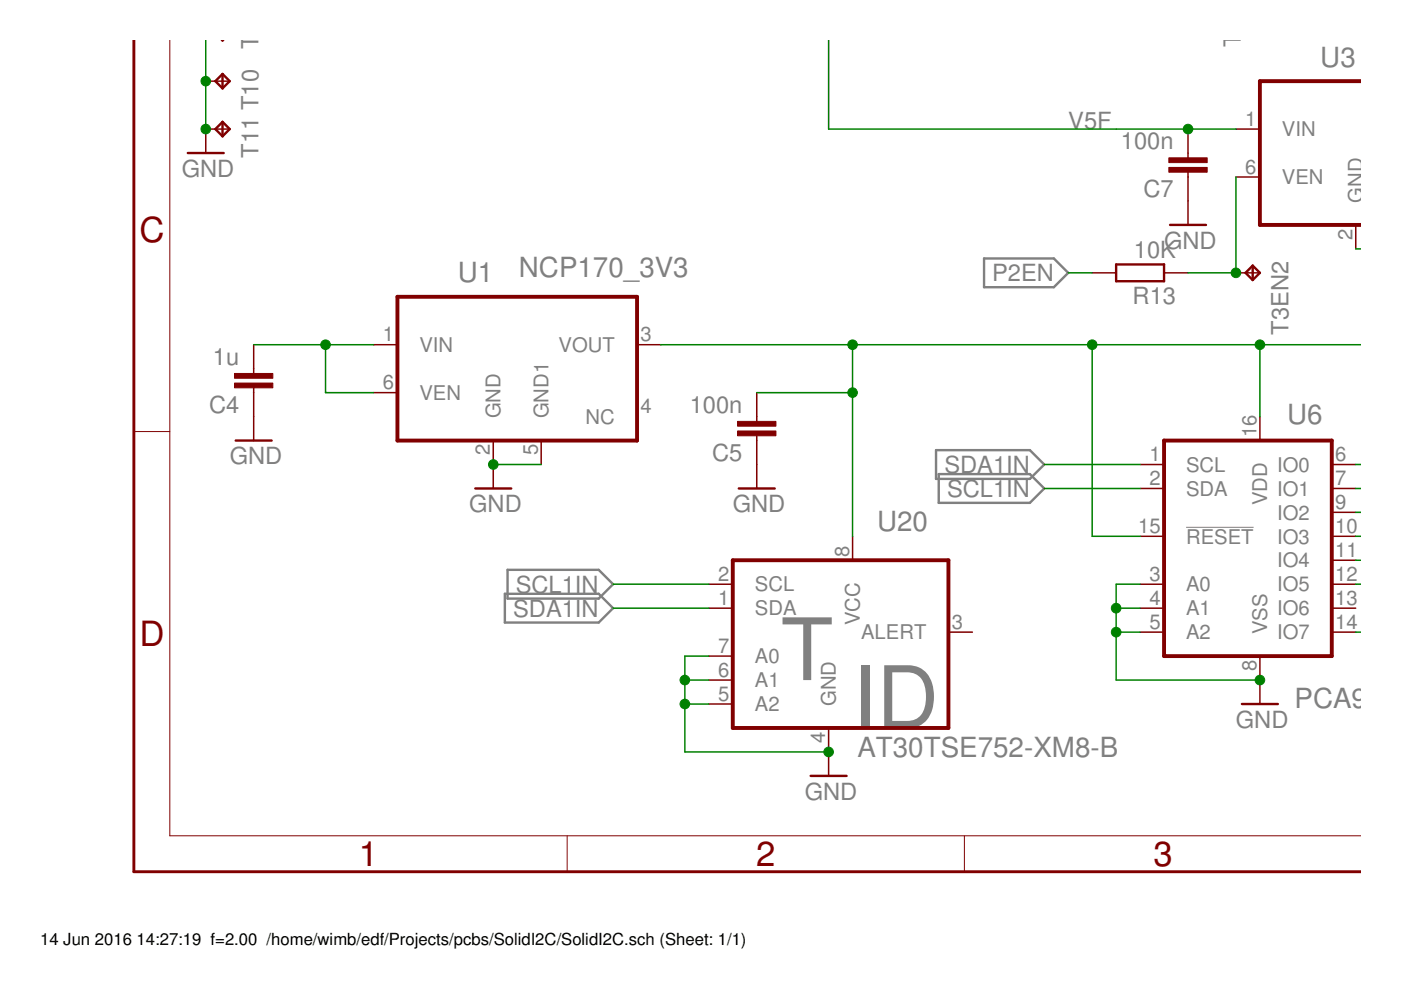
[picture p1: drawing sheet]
<svg xmlns="http://www.w3.org/2000/svg" width="297mm" height="210mm" viewBox="0 0 297 210" stroke-linecap="round" stroke-linejoin="round" font-family="sans-serif">
<path d="M251.5 111.8h14.3" fill="none" stroke="#808080" stroke-width=".21"/>
<path d="M208.6 54.8h14.8l3.1 3-3.1 3.1h-14.8zM198.5 95.4h19.9l3 3.1-3 3h-19.9zM199 100.5h19.4l3 3.1-3 3h-19.4zM107 125.9h19.9l3.1 3-3.1 3.1h-19.9zM107.6 120.8h19.3l3.1 3.1-3.1 3h-19.3z" fill="none" stroke="#808080" stroke-width=".51"/>
<path d="M28.4 8.5v176.3h260.2" fill="none" stroke="#800000" stroke-width=".61"/>
<path d="M36 8.5v168.7h252.6M28.4 91.5h7.6M120.2 177.2v7.6M204.5 177.2v7.6" fill="none" stroke="#800000" stroke-width=".21"/>
<g fill="none" stroke="#800000" stroke-width=".51">
<path d="M47.1 8.5l.1 .1M47.2 8.5v.1M47.2 15.7v3M47.2 15.7l1.5 1.5-1.5 1.5M47.2 15.7l-1.5 1.5 1.5 1.5M47.3 8.5l-.1 .1M39.8 32.4h7.6M47.2 25.8v3.1M47.2 25.8l1.5 1.6-1.5 1.5M47.2 25.8l-1.5 1.6 1.5 1.5M236.6 56.1h10.2v3.5h-10.2zM248.1 47.7h7.6"/>
<path d="M265.6 56.3l1.5 1.5-1.5 1.6M265.6 56.3l-1.5 1.5 1.5 1.6M265.6 56.3v3.1M50 93.4h7.6M100.8 103.6h7.6M156.6 103.6h7.7M263.3 149.3h7.6M171.9 164.5h7.6"/>
</g>
<g fill="none" stroke="#800000" stroke-width=".32">
<path d="M43.6 17.2h5.1M48.7 27.4h-5.1v5M251.9 27.4v6.1M251.9 36.5v11.2M262 27.4h5.1M262 37.5h5.1M231.6 57.8h5M246.8 57.8h5.1M262 57.8h5.1M287.4 47.7v5.1M53.8 73.1v6.1M79.2 73.1h5.1"/>
<path d="M135.1 73.1h5M53.8 82.2v11.2M79.2 83.2h5.1M104.6 93.4v10.2M114.7 93.4v5.1M160.4 83.2v6.1M160.4 92.4v11.2M241.7 98.5h5.1M267.1 88.3v5.1M282.4 98.5h5M180.8 113.7v5.1M241.7 103.6h5.1"/>
<path d="M241.7 113.7h5.1M282.4 103.6h5M282.4 113.7h5M282.4 108.6h5M282.4 118.8h5M150.3 123.9h5.1M150.3 128.9h5.1M150.3 139.1h5.1M201.1 134h5.1M241.7 123.9h5.1M241.7 128.9h5.1M241.7 134h5.1"/>
<path d="M267.1 139.1v10.2M282.4 123.9h5M282.4 128.9h5M282.4 134h5M150.3 144.2h5.1M150.3 149.3h5.1M175.7 154.3v10.2"/>
</g>
<path d="M288.6 17.2h-21.5v30.5h21.5M84.3 62.9h50.8v30.5h-50.8zM246.8 93.4h35.6v45.7h-35.6zM155.4 118.8h45.7v35.5h-45.7z" fill="none" stroke="#800000" stroke-width=".83"/>
<g fill="#800000" stroke="#800000" stroke-width=".21">
<path d="M49.7 79.2h8.1v1h-8.1z"/>
<path d="M49.7 81.2h8.1v1h-8.1z"/>
<path d="M156.4 89.3h8.1v1.1h-8.1z"/>
<path d="M156.4 91.4h8.1v1h-8.1z"/>
<path d="M247.8 33.5h8.1v1h-8.1z"/>
<path d="M247.8 35.5h8.1v1h-8.1z"/>
</g>
<g fill="none" stroke="#008000" stroke-width=".32">
<path d="M43.6 8.5v18.9M175.7 8.5v18.9h86.3M262 37.5v20.3h-10.1M226.5 57.8h5.1M287.4 52.8h1.2M53.8 73.1h25.4M69 73.1v10.1h10.2M140.1 73.1h148.5M180.8 73.1v40.6M231.6 73.1v40.6h10.1M267.1 73.1v15.2M104.6 98.5h10.1"/>
<path d="M160.4 83.2h20.4M221.4 98.5h20.3M287.4 98.5h1.2M221.4 103.6h20.3M287.4 103.6h1.2M287.4 113.7h1.2M287.4 108.6h1.2M287.4 118.8h1.2M130 123.9h20.3M130 128.9h20.3M150.3 139.1h-5.1v20.3h30.5M236.6 134h5.1"/>
<path d="M236.6 128.9h5.1M241.7 123.9h-5.1v20.3h30.5M287.4 123.9h1.2M287.4 134h1.2M145.2 144.2h5.1M145.2 149.3h5.1"/>
</g>
<g fill="#008000" stroke="#008000" stroke-width=".21">
<circle cx="43.6" cy="17.2" r="1.02"/>
<circle cx="43.6" cy="27.4" r="1.02"/>
<circle cx="104.6" cy="98.5" r="1.02"/>
<circle cx="145.2" cy="144.2" r="1.02"/>
<circle cx="145.2" cy="149.3" r="1.02"/>
<circle cx="175.7" cy="159.4" r="1.02"/>
<circle cx="236.6" cy="134" r="1.02"/>
<circle cx="236.6" cy="128.9" r="1.02"/>
<circle cx="267.1" cy="144.2" r="1.02"/>
<circle cx="180.8" cy="83.2" r="1.02"/>
<circle cx="180.8" cy="73.1" r="1.02"/>
<circle cx="231.6" cy="73.1" r="1.02"/>
<circle cx="267.1" cy="73.1" r="1.02"/>
<circle cx="69" cy="73.1" r="1.02"/>
<circle cx="251.9" cy="27.4" r="1.02"/>
<circle cx="262" cy="57.8" r="1.02"/>
</g>
<g font-size="18.2" fill="#808080">
<text x="165.5" y="144.2">T</text>
<text x="180.8" y="154.4">ID</text>
</g>
<g font-size="7.4" fill="#800000">
<text x="29.5" y="51.2">C</text>
<text x="29.5" y="137">D</text>
<text x="76.1" y="183.6">1</text>
<text x="160.3" y="183.6">2</text>
<text x="244.6" y="183.6">3</text>
</g>
<g font-size="5.9" fill="#808080">
<text x="279.9" y="14.2">U3</text>
<text x="97.1" y="59.9">U1</text>
<text x="110" y="58.7">NCP170_3V3</text>
<text x="272.9" y="90">U6</text>
<text x="186" y="112.6">U20</text>
<text x="274.5" y="150">PCA9557</text>
<text x="181.8" y="160.6">AT30TSE752-XM8-B</text>
</g>
<g font-size="5" fill="#808080">
<text x="54.8" y="10.4" transform="rotate(-90 54.8 10.4)">T9</text>
<text x="263.1" y="10" transform="rotate(-90 263.1 10)">T3EN</text>
<text x="226.5" y="27.4">V5F</text>
<text x="54.8" y="33.5" transform="rotate(-90 54.8 33.5)">T11 T10</text>
<text x="237.7" y="31.7">100n</text>
<text x="38.5" y="37.5">GND</text>
<text x="242.4" y="41.8">C7</text>
<text x="246.8" y="52.8">GND</text>
<text x="210.3" y="59.6">P2EN</text>
<text x="240.4" y="54.8">10K</text>
<text x="240.1" y="64.4">R13</text>
<text x="273.2" y="70.9" transform="rotate(-90 273.2 70.9)">T3EN2</text>
<text x="45.1" y="77.4">1u</text>
<text x="44.3" y="87.6">C4</text>
<text x="146.2" y="87.6">100n</text>
<text x="48.7" y="98.5">GND</text>
<text x="151" y="97.7">C5</text>
<text x="200.2" y="100.3">SDA1IN</text>
<text x="200.8" y="105.3">SCL1IN</text>
<text x="99.5" y="108.6">GND</text>
<text x="155.4" y="108.6">GND</text>
<text x="109.4" y="125.7">SCL1IN</text>
<text x="108.8" y="130.7">SDA1IN</text>
<text x="262" y="154.4">GND</text>
<text x="170.6" y="169.6">GND</text>
</g>
<g font-size="4.3" fill="#808080">
<text x="264" y="26.7">1</text>
<text x="271.8" y="28.9">VIN</text>
<text x="264" y="36.8">6</text>
<text x="271.8" y="39.1">VEN</text>
<text x="289" y="43" transform="rotate(-90 289 43)">GND</text>
<text x="286.7" y="50.8" transform="rotate(-90 286.7 50.8)">2</text>
<text x="81.2" y="72.4">1</text>
<text x="88.9" y="74.6">VIN</text>
<text x="118.4" y="74.6">VOUT</text>
<text x="135.8" y="72.4">3</text>
<text x="81.2" y="82.5">6</text>
<text x="88.9" y="84.8">VEN</text>
<text x="106.1" y="88.7" transform="rotate(-90 106.1 88.7)">GND</text>
<text x="116.3" y="88.7" transform="rotate(-90 116.3 88.7)">GND1</text>
<text x="124.2" y="89.8">NC</text>
<text x="135.8" y="87.6">4</text>
<text x="266.4" y="92.7" transform="rotate(-90 266.4 92.7)">16</text>
<text x="103.9" y="96.5" transform="rotate(-90 103.9 96.5)">2</text>
<text x="114" y="96.5" transform="rotate(-90 114 96.5)">5</text>
<text x="243.7" y="97.8">1</text>
<text x="251.5" y="100">SCL</text>
<text x="270.8" y="100">IO0</text>
<text x="283.1" y="97.8">6</text>
<text x="243.7" y="102.8">2</text>
<text x="251.5" y="105.1">SDA</text>
<text x="268.6" y="107.2" transform="rotate(-90 268.6 107.2)">VDD</text>
<text x="270.8" y="105.1">IO1</text>
<text x="283.1" y="102.8">7</text>
<text x="283.1" y="107.9">9</text>
<text x="241.3" y="113">15</text>
<text x="270.8" y="110.2">IO2</text>
<text x="283.1" y="113">10</text>
<text x="180.1" y="118.1" transform="rotate(-90 180.1 118.1)">8</text>
<text x="251.5" y="115.2">RESET</text>
<text x="270.8" y="115.2">IO3</text>
<text x="283.1" y="118.1">11</text>
<text x="152.3" y="123.2">2</text>
<text x="160" y="125.4">SCL</text>
<text x="243.7" y="123.2">3</text>
<text x="251.5" y="125.4">A0</text>
<text x="270.8" y="120.3">IO4</text>
<text x="270.8" y="125.4">IO5</text>
<text x="283.1" y="123.2">12</text>
<text x="152.3" y="128.2">1</text>
<text x="160" y="130.5">SDA</text>
<text x="243.7" y="128.2">4</text>
<text x="251.5" y="130.5">A1</text>
<text x="270.8" y="130.5">IO6</text>
<text x="283.1" y="128.2">13</text>
<text x="182.3" y="132.5" transform="rotate(-90 182.3 132.5)">VCC</text>
<text x="182.6" y="135.6">ALERT</text>
<text x="201.8" y="133.3">3</text>
<text x="243.7" y="133.3">5</text>
<text x="251.5" y="135.6">A2</text>
<text x="268.6" y="134.4" transform="rotate(-90 268.6 134.4)">VSS</text>
<text x="270.8" y="135.6">IO7</text>
<text x="283.1" y="133.3">14</text>
<text x="152.3" y="138.4">7</text>
<text x="152.3" y="143.5">6</text>
<text x="160" y="140.6">A0</text>
<text x="266.4" y="142.2" transform="rotate(-90 266.4 142.2)">8</text>
<text x="152.3" y="148.6">5</text>
<text x="160" y="145.7">A1</text>
<text x="177.2" y="149.7" transform="rotate(-90 177.2 149.7)">GND</text>
<text x="160" y="150.8">A2</text>
<text x="175" y="157.5" transform="rotate(-90 175 157.5)">4</text>
</g>
<g font-size="3.5">
<text x="8.5" y="200.4">14 Jun 2016</text>
<text x="29" y="200.4">14:27:19 f=2.00 /home/wimb/edf/Projects/pcbs/SolidI2C/SolidI2C.sch (Sheet: 1/1)</text>
</g>
</svg>
